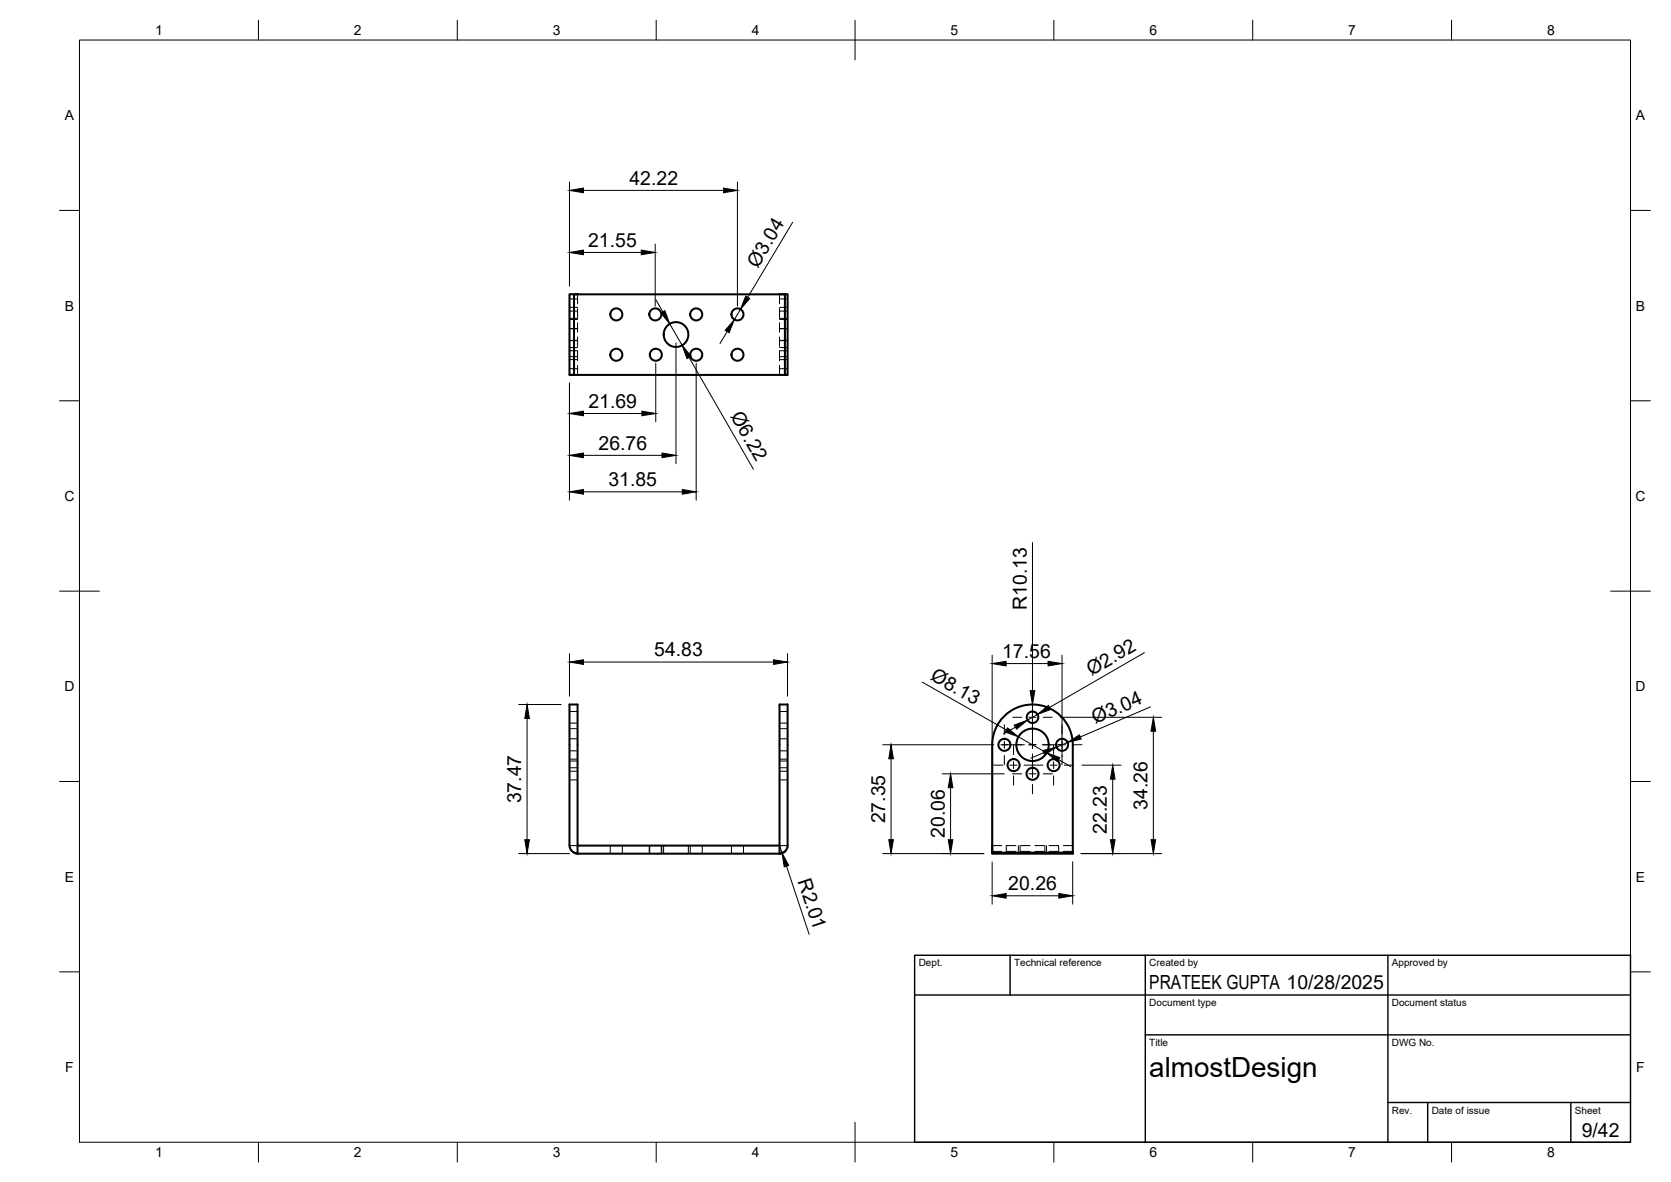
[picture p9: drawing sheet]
<svg xmlns="http://www.w3.org/2000/svg" width="420mm" height="297mm" viewBox="0 0 420 297" stroke-linecap="round" stroke-linejoin="round" font-family="sans-serif">
<!-- layer: Visible -->
<g fill="none" stroke="#000" stroke-width=".51">
<path d="M145.2 74l-2-.1v20.3h1.1v-20.2h53.1v20.2h.6v-20.3l-2 .1M143.3 94.2h54.7M143.3 94.2h.1M198 94.2h.1M143.2 177h2v37.5a2.02 2.02 0 0 1-2-2.1zM144.4 214.3l.9 .2h50.7M145.2 212.5h50.8M197.4 214l-.7 .4-.7 .1M198.1 212.4a2.02 2.02 0 0 1-2.1 2.1v-37.5h2v35.5M249.5 212.5v1.8h20.2v.2h-20.2zM249.5 212.5v-25.3a10.1 10.1 0 0 1 10.1-10.2 10.1 10.1 0 0 1 10.1 10.2v27.3M269.7 214.5h.1"/>
<circle cx="155" cy="79" r="1.51"/>
<circle cx="164.8" cy="79" r="1.51"/>
<circle cx="175.1" cy="79" r="1.51"/>
<circle cx="185.4" cy="79" r="1.51"/>
<circle cx="155" cy="89.2" r="1.51"/>
<circle cx="164.9" cy="89.2" r="1.51"/>
<circle cx="170" cy="84.1" r="3.1"/>
<circle cx="175.1" cy="89.2" r="1.51"/>
<circle cx="185.4" cy="89.2" r="1.51"/>
<circle cx="252.5" cy="187.2" r="1.51"/>
<circle cx="254.9" cy="192.3" r="1.51"/>
<circle cx="259.6" cy="187.2" r="4.1"/>
<circle cx="259.6" cy="194.5" r="1.51"/>
<circle cx="259.6" cy="180.3" r="1.45"/>
<circle cx="264.9" cy="192.3" r="1.51"/>
<circle cx="267" cy="187.2" r="1.51"/>
</g>
<!-- layer: Hidden -->
<g fill="none" stroke="#000" stroke-width=".25">
<path d="M143.2 78.2h2M143.2 75.1h2M143.2 77.2h2M145.2 74v2.3M145.2 77.5v2.4M196 74v2.3M196 77.5v2.4M196 78.2h2M196 75.1h2M196 77.2h2M143.2 80.3h2M143.2 85.5h2"/>
<path d="M143.2 82.6h2M143.2 88.1h2M143.2 80h2M143.2 92.7h2M143.2 89.6h2M143.2 85.6h2M143.2 90.4h2M143.2 87.3h2M143.3 94.2h.1M145.2 81.1v2.4M145.2 84.7v2.4M145.2 88.3v2.3"/>
<path d="M145.2 91.8v2.4h-.9M196 91.8v2.4h1.4M196 81.1v2.4M196 84.7v2.4M196 88.3v2.3M196 80.3h2M196 85.5h2M196 82.6h2M196 88.1h2M196 80h2M196 92.7h2M196 89.6h2"/>
<path d="M196 85.6h2M196 90.4h2M196 87.3h2M198 94.2h.1M143.2 178.8h2M196 178.8h2M143.2 188.7h2M143.2 185.7h2M143.2 193.8h2M143.2 190.8h2M143.2 181.7h2M143.2 191.2h2"/>
<path d="M143.2 183.1h2M143.2 196h2M143.2 192.9h2M196 188.7h2M196 185.7h2M196 193.8h2M196 190.8h2M196 181.7h2M196 191.2h2M196 183.1h2M196 196h2M196 192.9h2"/>
<path d="M145.2 212.5h-1.9l.3 1 .7 .8M153.4 212.5v2M156.5 212.5v2M163.2 212.5v2M163.4 212.5v2M166.3 212.5v2M166.4 212.5v2M166.9 212.5v2M173.1 212.5v2M173.5 212.5v2M176.6 212.5v2M183.9 212.5v2"/>
<path d="M186.9 212.5v2M196 212.5h2l-.1 .6-.5 .9M197.4 214h.1M249.5 212.5h2.4M249.5 214h2.4M253 212.5v2M253 212.5h2.4M253 214h2.4M256.1 212.5v2M256.5 212.5v2M256.6 212.5h2.4M256.6 214h2.4"/>
<path d="M260.2 212.5h2.4M260.2 214h2.4M262.7 212.5v2M263.1 212.5v2M263.8 212.5h2.4M263.8 214h2.4M266.2 212.5v2M267.4 212.5h2.3v1.8M267.4 214h2.3M269.7 214.5h.1"/>
</g>
<!-- layer: BORDER -->
<g fill="none" stroke="#000" stroke-width=".25">
<path d="M20 10.1h390v276.9h-390zM65 5.1v5M115 5.1v5M165 5.1v5M215 5.1v10M265 5.1v5M315 5.1v5M365 5.1v5M15 52.9h5M410 52.9h5M15 100.7h5M410 100.7h5"/>
<path d="M15 148.6h10M405 148.6h10M15 196.4h5M410 196.4h5M15 244.2h5M410 244.2h5M65 287v5M115 287v5M165 287v5M215 282.1v9.9M265 287v5M315 287v5"/>
<path d="M365 287v5"/>
</g>
<!-- layer: TITLEBLOCK -->
<path d="M230 240.1h180v46.9h-180zM230 250h180M254 240.1v9.9M288 240.1v46.9M349 240.1v46.9M288 260.1h122M349 277.1h61M359 277.1v9.9M395 277.1v9.9" fill="none" stroke="#000" stroke-width=".36"/>
<!-- layer: Smart Centers -->
<g fill="none" stroke="#000" stroke-width=".25">
<path d="M259.6 175.3v2.3M259.6 179.4v5.8M247.5 187.2h2.4M249.8 192.3h2.4M251.7 187.2h5.9M252.5 182.1v2.4M252.5 186.3v1.8M252.5 189.9v2.3M253.9 192.3h1.8M254.6 194.5h2.3M254.7 180.3h2.2M254.8 187.3v2.3"/>
<path d="M254.8 191.4v1.8M254.8 195v2.3M257.5 192.3h4.7M258.7 187.2h1.8M258.7 180.3h1.8M258.7 194.5h1.8M259.6 186.3v1.8M259.6 189.4v6M259.6 197.1v2.4M262 187.2h5.9M262.3 180.3h2.3M262.3 194.5h2.3"/>
<path d="M264 192.3h1.8M264.9 187.3v2.3M264.9 191.4v1.8M264.9 195v2.3M267 182.1v2.4M267 186.3v1.8M267 189.9v2.3M267.6 192.3h2.3M269.7 187.2h2.4"/>
</g>
<!-- layer: FD_Dimensions -->
<g fill="none" stroke="#000" stroke-width=".25">
<path d="M143.2 45.7v26.1M146.7 47.8h35.2M185.4 45.7v31.2M199.3 55.9l-11.3 18.8M146.7 63.4h14.5M164.7 61.3v15.6M164.9 75.3l1.8 3.1M186.2 77.7l-1.6 2.6M143.2 96.3v29.4M164.9 91.3v14.7M168.4 81.4l3.1 5.4M170 86.2v30.3"/>
<path d="M173.2 89.8l16.2 28.1M175 91.3v34.4M182.8 83.3l-1.8 3M146.7 114.4h19.8M146.7 103.9h14.7M146.7 123.6h24.9M259.6 136.3v37.3M130.4 177h10.7M143.2 164.3v10.6M146.7 166.4h47.8M198 164.3v10.6M231.9 171.4l21.1 12"/>
<path d="M249.5 164.7v47.7M253 166.8h10.5M259.6 177v10.2M260.9 179.5l-2.6 1.5M267 164.7v25.4M287.7 164l-23.8 13.8M289.3 177.6l-17.6 7.6M132.5 180.5v30.5M222 187.2h25.4M224 190.7v20.3M236.9 194.5h15.6M239 198v13"/>
<path d="M255.3 182.7l-3 1.8M256.1 185.2l7 4M262.4 189.2l-3.2 1.3M266.2 190.9l3 1.7M266.7 180.3h25.4M268.4 186.6l-2.8 1.2M272 192.3h9.9M279.8 195.8v15.2M290 183.8v27.2M130.4 214.5h12.8M196 212.4l.6 2M197.8 217.7l5.7 17.1"/>
<path d="M222 214.5h25.4M249.5 216.6v10.6M269.7 216.6v10.6M271.8 214.5h20.3M253 225.1h13.2"/>
</g>
<g fill="#000" stroke="#000" stroke-width=".25">
<path d="M143.2 47.8l3.5-.5v1.1zM181.9 47.3l3.5 .5-3.5 .6zM143.2 63.4l3.5-.5v1.1zM161.2 62.9l3.5 .5-3.5 .6zM166.2 78.6l1-.5 1.2 3.3zM187.5 74.4l1 .6-2.3 2.7zM171.5 86.8l2.3 2.7-1.1 .6zM184.6 80.3l-1.3 3.3-1-.6zM143.2 114.4l3.5-.6v1.2zM143.2 103.9l3.5-.6v1.2zM161.4 103.3l3.5 .6-3.5 .6zM166.5 113.8l3.5 .6-3.5 .6z"/>
<path d="M143.2 123.6l3.5-.6v1.2zM171.6 123l3.4 .6-3.4 .6zM143.2 166.4l3.5-.6v1.2zM194.5 165.8l3.5 .6-3.5 .6zM249.5 166.8l3.5-.6v1.2zM259 173.6h1.2l-.6 3.4zM263.5 166.2l3.5 .6-3.5 .6zM260.9 179.5l2.7-2.2 .6 1zM132.5 177l.6 3.5h-1.1zM224 187.2l.6 3.5h-1.1zM239 194.5l.6 3.5h-1.2zM253.3 182.9l2.8 2.3-3.3-1.3z"/>
<path d="M255 182.2l3.3-1.2-2.7 2.2zM262.2 188.6l3.4-.8-2.9 1.9zM263.1 189.2l3.4 1.2-.6 1zM268.4 186.6l3-1.9 .5 1zM279.8 192.3l.6 3.5h-1.2zM290 180.3l.6 3.5h-1.2zM132 211h1.1l-.6 3.5zM196.6 214.4l1.7 3.1-1.1 .4zM223.5 211h1.1l-.6 3.5zM238.4 211h1.2l-.6 3.5zM279.2 211h1.2l-.6 3.5zM289.4 211h1.2l-.6 3.5z"/>
<path d="M249.5 225.1l3.5-.6v1.2zM266.2 224.5l3.5 .6-3.5 .6z"/>
</g>
<text font-size="7" x="289" y="270.6">almostDesign</text>
<g font-size="4.9">
<text x="158.3" y="46.4">42.22</text>
<text x="147.9" y="62">21.55</text>
<text x="190.5" y="67.5" transform="rotate(-59 190.5 67.5)">Ø3.04</text>
<text x="148" y="102.5">21.69</text>
<text x="183.6" y="104.6" transform="rotate(60 183.6 104.6)">Ø6.22</text>
<text x="150.5" y="113">26.76</text>
<text x="153" y="122.1">31.85</text>
<text x="258.1" y="153.3" transform="rotate(-90 258.1 153.3)">R10.13</text>
<text x="164.5" y="164.9">54.83</text>
<text x="252" y="165.3">17.56</text>
<text x="233.7" y="170.7" transform="rotate(30 233.7 170.7)">Ø8.13</text>
<text x="274.4" y="169.9" transform="rotate(-30 274.4 169.9)">Ø2.92</text>
<text x="275.4" y="181.9" transform="rotate(-23 275.4 181.9)">Ø3.04</text>
<text x="131.1" y="201.9" transform="rotate(-90 131.1 201.9)">37.47</text>
<text x="288.5" y="203.5" transform="rotate(-90 288.5 203.5)">34.26</text>
<text x="222.6" y="206.9" transform="rotate(-90 222.6 206.9)">27.35</text>
<text x="278.3" y="209.5" transform="rotate(-90 278.3 209.5)">22.23</text>
<text x="237.6" y="210.6" transform="rotate(-90 237.6 210.6)">20.06</text>
<text x="200.6" y="221.5" transform="rotate(72 200.6 221.5)">R2.01</text>
<text x="253.5" y="223.7">20.26</text>
<text x="289" y="248.5">PRATEEK GUPTA 10/28/2025</text>
<text x="397.7" y="285.7">9/42</text>
</g>
<g font-size="3.5">
<text x="39" y="8.8">1</text>
<text x="89" y="8.8">2</text>
<text x="139" y="8.8">3</text>
<text x="189" y="8.8">4</text>
<text x="239" y="8.8">5</text>
<text x="289" y="8.8">6</text>
<text x="339" y="8.8">7</text>
<text x="389" y="8.8">8</text>
<text x="16.3" y="30.2">A</text>
<text x="411.3" y="30.2">A</text>
<text x="16.3" y="78">B</text>
<text x="411.3" y="78">B</text>
<text x="16.2" y="125.9">C</text>
<text x="411.2" y="125.9">C</text>
<text x="16.2" y="173.7">D</text>
<text x="411.2" y="173.7">D</text>
<text x="16.3" y="221.6">E</text>
<text x="411.3" y="221.6">E</text>
<text x="16.4" y="269.4">F</text>
<text x="411.4" y="269.4">F</text>
<text x="39" y="290.8">1</text>
<text x="89" y="290.8">2</text>
<text x="139" y="290.8">3</text>
<text x="189" y="290.8">4</text>
<text x="239" y="290.8">5</text>
<text x="289" y="290.8">6</text>
<text x="339" y="290.8">7</text>
<text x="389" y="290.8">8</text>
</g>
<g font-size="2.5">
<text x="231" y="242.9">Dept.</text>
<text x="255" y="242.9">Technical reference</text>
<text x="289" y="242.9">Created by</text>
<text x="350" y="242.9">Approved by</text>
<text x="289" y="252.8">Document type</text>
<text x="350" y="252.8">Document status</text>
<text x="289" y="262.9">Title</text>
<text x="350" y="262.9">DWG No.</text>
<text x="350" y="279.9">Rev.</text>
<text x="360" y="279.9">Date of issue</text>
<text x="396" y="279.9">Sheet</text>
</g>
</svg>
